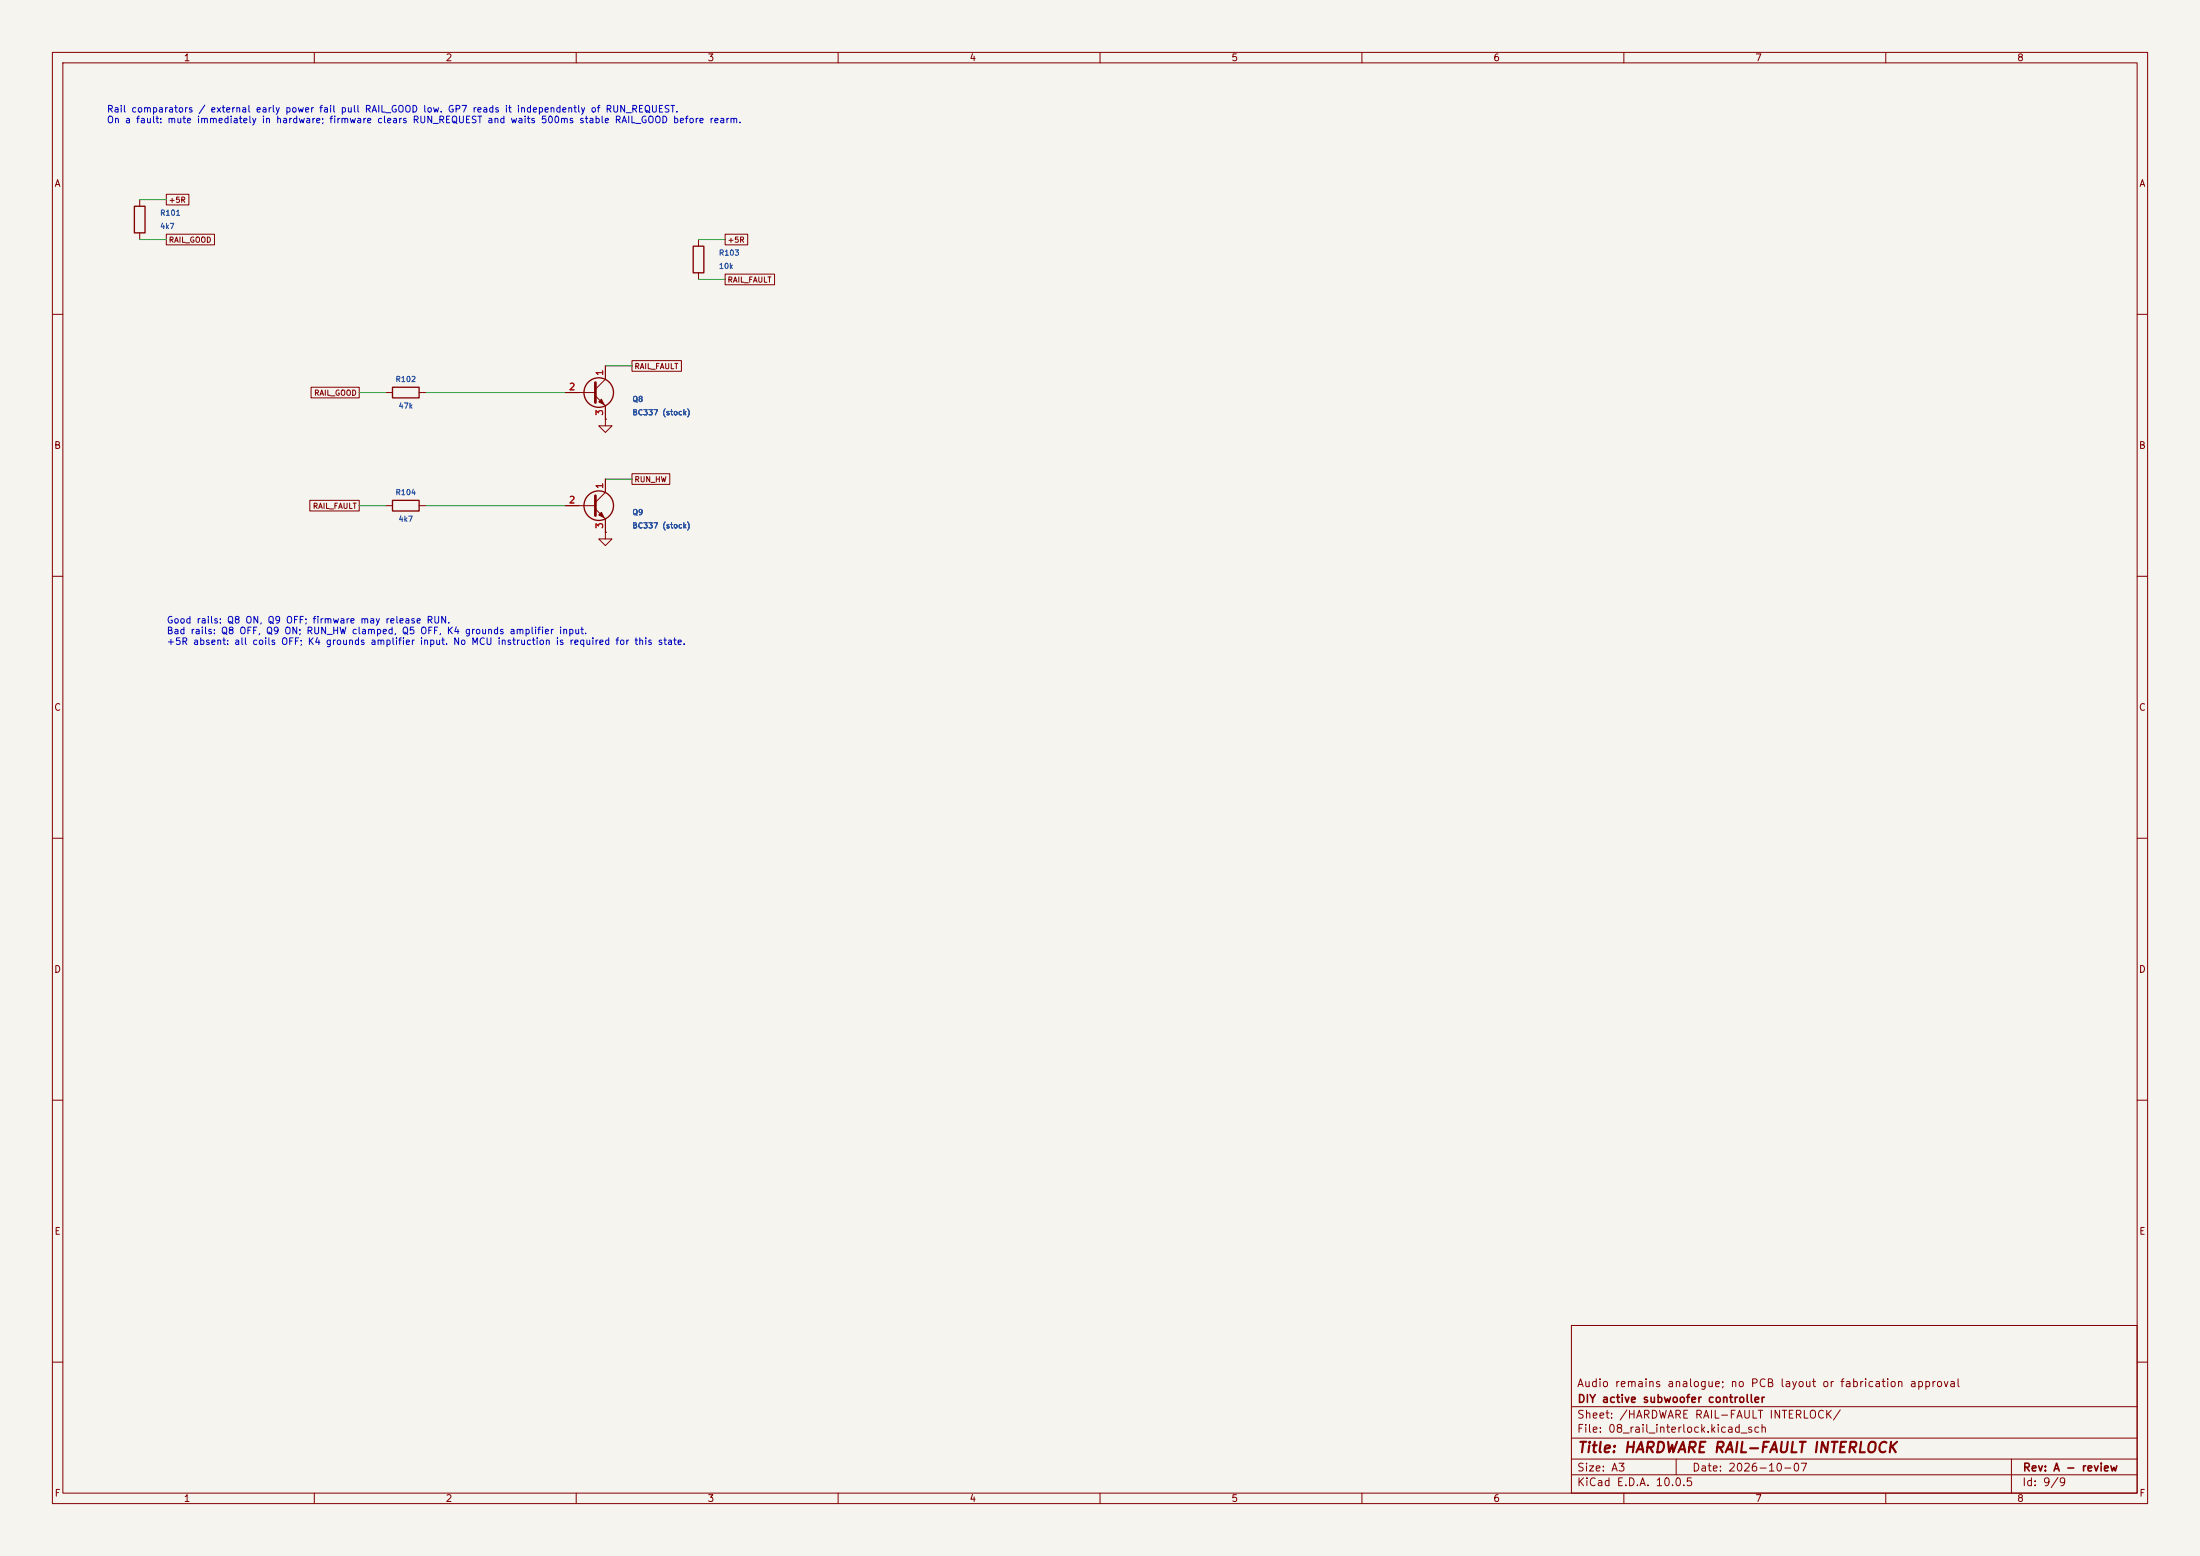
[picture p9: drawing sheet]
<svg xmlns="http://www.w3.org/2000/svg" width="420mm" height="297mm" viewBox="0 0 420 297" stroke-linecap="round" stroke-linejoin="round" font-family="sans-serif">
<path d="M0 0h420v297h-420z" fill="#f5f4ef" stroke="#f5f4ef" stroke-width=".19"/>
<g fill="none" stroke="#840000" stroke-width=".19">
<path d="M10 10h400v277h-400zM12 12h396v273h-396zM60 10v2M110 10v2M160 10v2M210 10v2M260 10v2M310 10v2M360 10v2M26.7 38.1v1.3M31.7 37.1h4.4v2h-4.4zM26.7 44.5v1.2"/>
<path d="M31.7 44.7h9.2v2h-9.2zM133.3 45.7v1.3M133.3 52.1v1.2M138.4 52.3h9.5v2.1h-9.5zM138.4 44.7h4.3v2h-4.3zM10 60h2M59.4 73.9h9.2v2h-9.2zM73.7 74.9h1.2M80 74.9h1.3M107.9 74.9h5.8M113.7 75.6l1.9 1.9v2.5M115.6 69.9v2.5l-1.9 1.9"/>
<path d="M120.6 68.8h9.5v2.1h-9.5zM408 60h2M59.1 95.5h9.5v2h-9.5zM73.7 96.5h1.2M80 96.5h1.3M107.9 96.5h5.8M113.7 97.2l1.9 1.9v2.5M115.6 80v1.3h1.2l-1.2 1.3-1.3-1.3h1.3M115.6 80h.1M115.6 91.4v2.6l-1.9 1.9M120.6 90.4h7.3v2.1h-7.3zM10 110h2"/>
<path d="M115.6 101.6v1.3h1.2l-1.2 1.2-1.3-1.2h1.3M115.6 101.6h.1M408 110h2M10 160h2M408 160h2M10 210h2M408 210h2M300 253h108v32h-108zM10 260h2M300 278.5h108M300 274.5h108M300 268.5h108"/>
<path d="M320 278.5v3M384 278.5v6.5M408 260h2M60 285v2M110 285v2M160 285v2M210 285v2M260 285v2M300 281.5h108M310 285v2M360 285v2"/>
</g>
<g fill="none" stroke="#840000" stroke-width=".25">
<path d="M25.7 39.4h2v5.1h-2zM132.3 47h2.1v5.1h-2.1zM74.9 73.9h5.1v2h-5.1zM74.9 95.5h5.1v2h-5.1z"/>
<circle cx="114.3" cy="74.9" r="2.82"/>
<circle cx="114.3" cy="96.5" r="2.82"/>
</g>
<path d="M113.7 73v3.8M113.7 94.6v3.8" fill="none" stroke="#840000" stroke-width=".51"/>
<g fill="#840000" stroke="#840000" stroke-width=".19">
<path d="M114.8 76.2l.5 1-1-.5z"/>
<path d="M114.3 98.3l.5-.5 .5 1z"/>
</g>
<path d="M26.7 38.1h5M26.7 45.7h5M133.3 45.7h5.1M133.3 53.3h5.1M68.6 74.9h5.1M81.3 74.9h26.6M115.6 69.9h5M68.6 96.5h5.1M81.3 96.5h26.6M115.6 91.4h5" fill="none" stroke="#009600" stroke-width=".19"/>
<text font-size="2" fill="#840000" x="301" y="277.8">Title: HARDWARE RAIL-FAULT INTERLOCK</text>
<g font-size="1.5" fill="#840000">
<text x="300.9" y="265.1">Audio remains analogue; no PCB layout or fabrication approval</text>
<text x="301" y="268.1">DIY active subwoofer controller</text>
<text x="300.9" y="273.8">File: 08_rail_interlock.kicad_sch</text>
<text x="300.9" y="271.1">Sheet: /HARDWARE RAIL-FAULT INTERLOCK/</text>
<text x="300.9" y="281.2">Size: A3</text>
<text x="322.9" y="281.2">Date: 2026-10-07</text>
<text x="386" y="281.2">Rev: A - review</text>
<text x="300.9" y="284">KiCad E.D.A. 10.0.5</text>
<text x="385.9" y="284">Id: 9/9</text>
</g>
<g font-size="1.3" fill="#840000">
<text x="35" y="12">1</text>
<text x="85" y="12">2</text>
<text x="135" y="12">3</text>
<text x="185" y="12">4</text>
<text x="235" y="12">5</text>
<text x="285" y="12">6</text>
<text x="335" y="12">7</text>
<text x="385" y="12">8</text>
<text x="10.3" y="36">A</text>
<text x="408.3" y="36">A</text>
<text x="10.2" y="86">B</text>
<text x="408.2" y="86">B</text>
<text x="10.2" y="136">C</text>
<text x="408.2" y="136">C</text>
<text x="10.2" y="186">D</text>
<text x="408.2" y="186">D</text>
<text x="10.3" y="236">E</text>
<text x="408.3" y="236">E</text>
<text x="10.3" y="286">F</text>
<text x="35" y="287">1</text>
<text x="85" y="287">2</text>
<text x="135" y="287">3</text>
<text x="185" y="287">4</text>
<text x="235" y="287">5</text>
<text x="285" y="287">6</text>
<text x="335" y="287">7</text>
<text x="385" y="287">8</text>
<text x="408.3" y="286">F</text>
</g>
<g font-size="1.3" fill="#0000c2">
<text x="20.3" y="21.8">Rail comparators / external early power fail pull RAIL_GOOD low. GP7 reads it independently of RUN_REQUEST.</text>
<text x="20.3" y="23.8">On a fault: mute immediately in hardware; firmware clears RUN_REQUEST and waits 500ms stable RAIL_GOOD before rearm.</text>
<text x="31.7" y="119.3">Good rails: Q8 ON, Q9 OFF; firmware may release RUN.</text>
<text x="31.7" y="121.4">Bad rails: Q8 OFF, Q9 ON; RUN_HW clamped, Q5 OFF, K4 grounds amplifier input.</text>
<text x="31.7" y="123.4">+5R absent: all coils OFF; K4 grounds amplifier input. No MCU instruction is required for this state.</text>
</g>
<g font-size="1.3" fill="#a90000">
<text x="115.4" y="71.9" transform="rotate(-90 115.4 71.9)">1</text>
<text x="108.5" y="74.8">2</text>
<text x="115.4" y="79.5" transform="rotate(-90 115.4 79.5)">3</text>
<text x="115.4" y="93.4" transform="rotate(-90 115.4 93.4)">1</text>
<text x="108.5" y="96.4">2</text>
<text x="115.4" y="101.1" transform="rotate(-90 115.4 101.1)">3</text>
</g>
<g font-size="1" fill="#006464">
<text x="30.5" y="41.4">R101</text>
<text x="30.5" y="43.9">4k7</text>
<text x="137.1" y="49">R103</text>
<text x="137.1" y="51.6">10k</text>
<text x="75.4" y="73.2">R102</text>
<text x="120.6" y="77">Q8</text>
<text x="76" y="78.2">47k</text>
<text x="120.6" y="79.5">BC337 (stock)</text>
<text x="75.4" y="94.7">R104</text>
<text x="76" y="99.8">4k7</text>
<text x="120.6" y="98.6">Q9</text>
<text x="120.6" y="101.1">BC337 (stock)</text>
</g>
<g font-size="1" fill="#840000">
<text x="32.1" y="38.9">+5R</text>
<text x="32.1" y="46.6">RAIL_GOOD</text>
<text x="138.8" y="46.6">+5R</text>
<text x="138.8" y="54.2">RAIL_FAULT</text>
<text x="121" y="70.7">RAIL_FAULT</text>
<text x="59.9" y="75.8">RAIL_GOOD</text>
<text x="121" y="92.3">RUN_HW</text>
<text x="59.6" y="97.4">RAIL_FAULT</text>
</g>
</svg>
